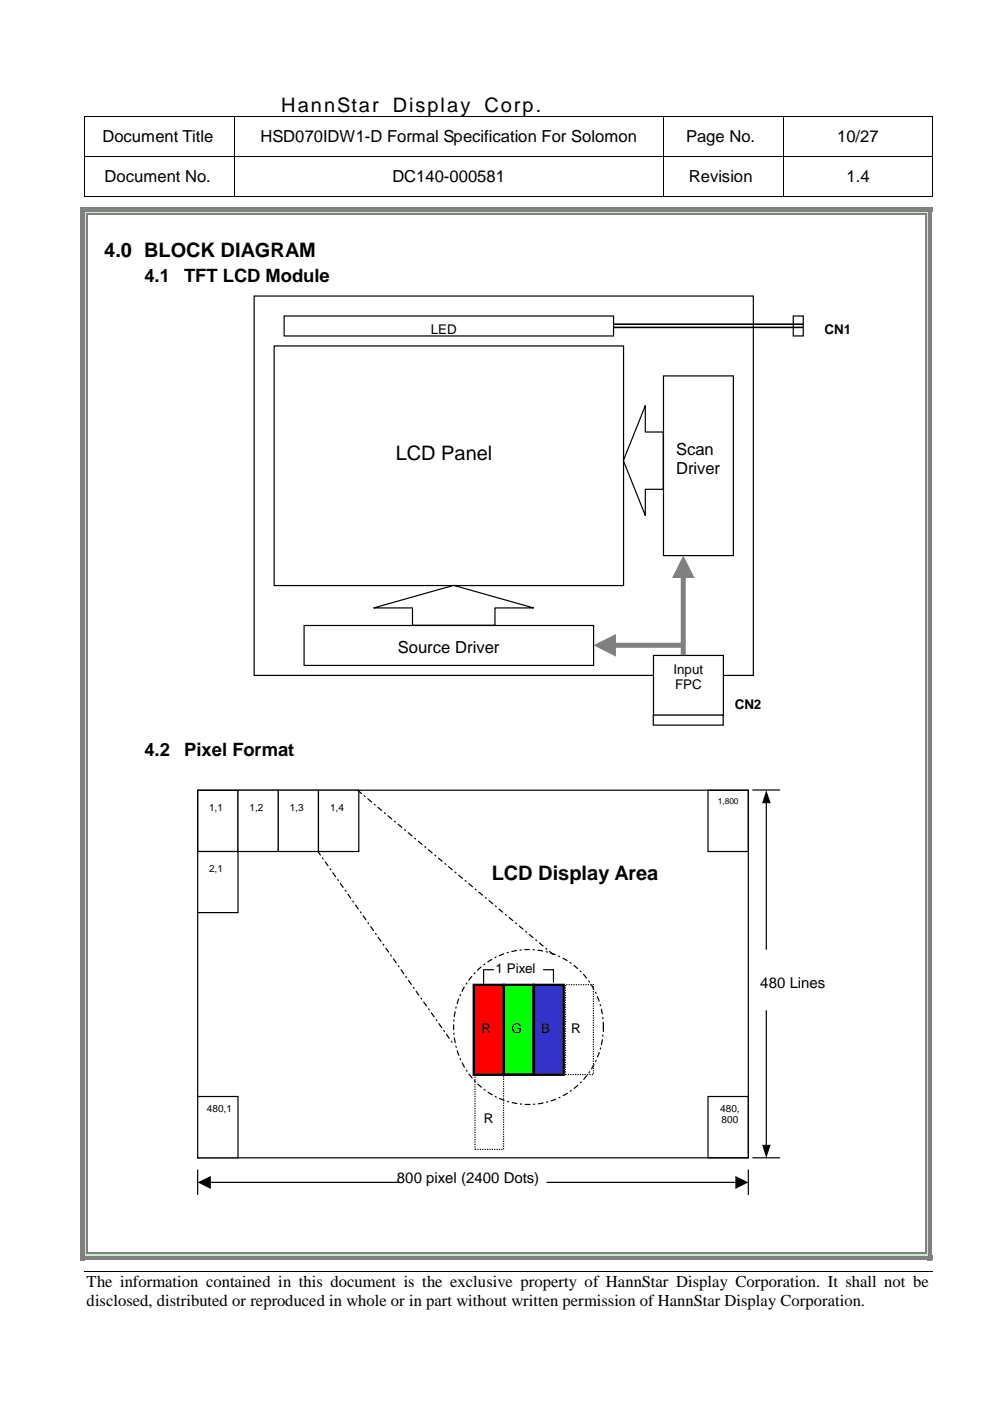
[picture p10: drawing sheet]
<svg xmlns="http://www.w3.org/2000/svg" width="210mm" height="297mm" viewBox="0 0 210 297" stroke-linecap="round" stroke-linejoin="round" font-family="sans-serif">
<g fill="#000">
<path d="M17.8 24.7h.1v.1h-.1zM17.8 33.1h.1v.2h-.1zM49.5 24.7h.2v.1h-.2zM49.5 33.1h.2v.2h-.2zM59.1 24.7h.1v.1h-.1zM140.5 24.7h.2v.1h-.2zM140.5 33.1h.2v.2h-.2zM165.9 24.7h.2v.1h-.2zM165.9 33.1h.2v.2h-.2zM197.7 24.7h.2v.1h-.2zM197.7 33.1h.2v.2h-.2zM17.8 41.6h.1v.2h-.1z"/>
<path d="M49.5 41.6h.2v.2h-.2zM140.5 41.6h.2v.2h-.2zM165.9 41.6h.2v.2h-.2zM197.7 41.6h.2v.2h-.2zM197.7 269.6l.1 .1z"/>
</g>
<g fill="none" stroke="#000" stroke-width=".21">
<path d="M17.9 24.8v8.3M17.9 33.3v8.3M17.9 24.8h31.6M17.9 33.2h31.6M49.6 24.8v8.3M49.6 33.3v8.3M49.7 24.8h9.4M49.7 33.2h90.8M59.2 24.8h81.3M140.6 24.8v8.3M140.6 33.3v8.3M140.7 24.8h25.2"/>
<path d="M140.7 33.2h25.2M166 24.8v8.3M166 33.3v8.3M166.1 24.8h31.6M166.1 33.2h31.6M197.8 24.8v8.3M197.8 33.3v8.3M17.9 41.7h31.6M49.7 41.7h90.8M140.7 41.7h25.2M166.1 41.7h31.6M17.7 269.6h180"/>
</g>
<g fill="#fff">
<path d="M17.7 277.9h180z"/>
<path d="M197.7 269.7l.1 8.2z"/>
<path d="M197.7 277.9h.1z"/>
</g>
<path d="M41.9 167.5h8.6v13h-8.6z" fill-rule="evenodd" fill="#fff"/>
<path d="M41.9 167.5h8.6v13h-8.6z" fill="none" stroke="#000" stroke-width=".25"/>
<path d="M150.1 167.5h8.6v13h-8.6z" fill-rule="evenodd" fill="#fff"/>
<path d="M150.1 167.5h8.6v13h-8.6z" fill="none" stroke="#000" stroke-width=".25"/>
<path d="M150.1 232.5h8.6v13h-8.6z" fill-rule="evenodd" fill="#fff"/>
<path d="M41.9 167.5h116.8v78h-116.8zM159.6 167.5h5.7M162.5 170.2v31.1M162.5 214.3v28.5M150.1 232.5h8.6v13h-8.6zM159.6 245.5h5.7" fill="none" stroke="#000" stroke-width=".25"/>
<path d="M162.5 167.5l.9 2.8h-1.8zM161.6 242.7h1.8l-.9 2.8z" fill="#000"/>
<path d="M41.9 180.5h8.6v13h-8.6z" fill-rule="evenodd" fill="#fff"/>
<path d="M41.9 180.5h8.6v13h-8.6z" fill="none" stroke="#000" stroke-width=".25"/>
<path d="M50.5 167.5h8.5v13h-8.5z" fill-rule="evenodd" fill="#fff"/>
<path d="M50.5 167.5h8.5v13h-8.5z" fill="none" stroke="#000" stroke-width=".25"/>
<path d="M59 167.5h8.5v13h-8.5z" fill-rule="evenodd" fill="#fff"/>
<path d="M59 167.5h8.5v13h-8.5z" fill="none" stroke="#000" stroke-width=".25"/>
<path d="M67.5 167.5h8.6v13h-8.6z" fill-rule="evenodd" fill="#fff"/>
<path d="M67.5 167.5h8.6v13h-8.6zM41.9 248.1v5.2M44.6 250.7h40M116 250.7h40M158.7 248.1v5.2" fill="none" stroke="#000" stroke-width=".25"/>
<path d="M41.9 250.7l2.8-1.4v2.8zM155.9 249.3l2.8 1.4-2.8 1.4z" fill="#000"/>
<path d="M41.9 232.5h8.6v13h-8.6z" fill-rule="evenodd" fill="#fff"/>
<path d="M41.9 232.5h8.6v13h-8.6z" fill="none" stroke="#000" stroke-width=".25"/>
<path d="M119.9 208.8h5.9v19h-5.9z" fill-rule="evenodd" fill="#fff"/>
<path d="M119.9 208.8h5.9v19h-5.9z" fill="none" stroke="#000" stroke-width=".25" stroke-dasharray=".3 .3" stroke-linecap="butt"/>
<path d="M100.7 227.8h6.1v15.9h-6.1z" fill-rule="evenodd" fill="#fff"/>
<path d="M100.7 227.8h6.1v15.9h-6.1z" fill="none" stroke="#000" stroke-width=".25" stroke-dasharray=".3 .3" stroke-linecap="butt"/>
<path d="M113.2 208.8h6.3v19.1h-6.3z" fill-rule="evenodd" fill="#33c"/>
<path d="M113.2 208.8h6.3v19.1h-6.3z" fill="none" stroke="#000" stroke-width=".51"/>
<path d="M100.5 208.8h6.3v19.1h-6.3z" fill-rule="evenodd" fill="#f00"/>
<path d="M100.5 208.8h6.3v19.1h-6.3z" fill="none" stroke="#000" stroke-width=".51"/>
<path d="M106.8 208.8h6.4v19.1h-6.4z" fill-rule="evenodd" fill="#0f0"/>
<path d="M106.8 208.8h6.4v19.1h-6.4z" fill="none" stroke="#000" stroke-width=".51"/>
<path d="M75.9 167.6l41.4 34.8M67.4 180.5l28.8 41M100.8 206.1a15.7 15.7 0 0 1 16-4 15.7 15.7 0 0 1 10.8 12.3 16.2 16.2 0 0 1-18.8 19.4 16.6 16.6 0 0 1-8-27.7z" fill="none" stroke="#000" stroke-width=".25" stroke-dasharray="1 .8 .3 .8"/>
<path d="M58.1 73.3h74.1v50.8h-74.1zM104.6 205.6h-2.1v3.2M115.2 205.6h2.1v2.6" fill="none" stroke="#000" stroke-width=".25"/>
<path d="M140.7 79.7h14.8v38.1h-14.8z" fill-rule="evenodd" fill="#fff"/>
<path d="M140.7 79.7h14.8v38.1h-14.8z" fill="none" stroke="#000" stroke-width=".25"/>
<path d="M64.5 132.6h61.4v8.5h-61.4z" fill-rule="evenodd" fill="#fff"/>
<path d="M136.8 86v5.6h3.8v12.1h-3.8v5.6l-4.6-11.7zM64.5 132.6h61.4v8.5h-61.4zM79.2 128.9l17-4.8 16.9 4.8h-8.2v3.7h-17.4v-3.7z" fill="none" stroke="#000" stroke-width=".25"/>
<path d="M60.2 67h69.9v4.2h-69.9z" fill-rule="evenodd" fill="#fff"/>
<path d="M53.9 62.8h105.8v80.4h-105.8zM60.2 67h69.9v4.2h-69.9zM168.2 67h2.1v4.2h-2.1z" fill="none" stroke="#000" stroke-width=".25"/>
<path d="M130 69.4h40.3M130 68.7h40.3" fill="none" stroke="#000" stroke-width=".34"/>
<path d="M138.6 139h14.8v12.7h-14.8z" fill-rule="evenodd" fill="#fff"/>
<path d="M138.6 139h14.8v12.7h-14.8z" fill="none" stroke="#000" stroke-width=".25"/>
<path d="M138.5 151.6h14.8v2.1h-14.8z" fill-rule="evenodd" fill="#fff"/>
<path d="M138.5 151.6h14.8v2.1h-14.8z" fill="none" stroke="#000" stroke-width=".25"/>
<path d="M144.9 122.4v16.5" fill="none" stroke="#808080" stroke-width="1.1" stroke-linecap="butt"/>
<path d="M144.9 117.8l2.4 4.7h-4.8z" fill="#808080"/>
<path d="M130.5 136.8h14.4" fill="none" stroke="#808080" stroke-width="1.1" stroke-linecap="butt"/>
<path d="M125.8 136.8l4.8-2.4v4.8z" fill="#808080"/>
<g fill="#808080">
<path d="M17 43.9h1.1v1.6h-1.1z"/>
<path d="M17 43.9h1.6v1.1h-1.6z"/>
</g>
<g fill="#c7edcc">
<path d="M18.1 45h.2v.5h-.2z"/>
<path d="M18.1 45h.5v.2h-.5z"/>
</g>
<g fill="#808080">
<path d="M18.3 45.2h.3v.3h-.3z"/>
<path d="M18.6 43.9h177.5v1.1h-177.5z"/>
</g>
<path d="M18.6 45.1h177.5" fill="none" stroke="#c7edcc" stroke-width=".25"/>
<path d="M18.6 45.4h177.5" fill="none" stroke="#808080" stroke-width=".25"/>
<g fill="#808080">
<path d="M196.6 43.9h1.1v1.6h-1.1z"/>
<path d="M196.1 43.9h1.6v1.1h-1.6z"/>
</g>
<g fill="#c7edcc">
<path d="M196.4 45h.2v.5h-.2z"/>
<path d="M196.1 45h.5v.2h-.5z"/>
</g>
<g fill="#808080">
<path d="M196.1 45.2h.3v.3h-.3z"/>
<path d="M17 45.5h1.1v220.1h-1.1z"/>
</g>
<path d="M18.2 45.5v220.1" fill="none" stroke="#c7edcc" stroke-width=".25"/>
<path d="M18.5 45.5v220.1" fill="none" stroke="#808080" stroke-width=".25"/>
<path d="M196.6 45.5h1.1v220.1h-1.1z" fill="#808080"/>
<path d="M196.5 45.5v220.1" fill="none" stroke="#c7edcc" stroke-width=".25"/>
<path d="M196.3 45.5v220.1" fill="none" stroke="#808080" stroke-width=".25"/>
<g fill="#808080">
<path d="M17 265.6h1.1v1.6h-1.1z"/>
<path d="M17 266.1h1.6v1.1h-1.6z"/>
</g>
<g fill="#c7edcc">
<path d="M18.1 265.6h.2v.5h-.2z"/>
<path d="M18.1 265.9h.5v.2h-.5z"/>
</g>
<g fill="#808080">
<path d="M18.3 265.6h.3v.3h-.3z"/>
<path d="M18.6 266.1h177.5v1.1h-177.5z"/>
</g>
<path d="M18.6 266h177.5" fill="none" stroke="#c7edcc" stroke-width=".25"/>
<path d="M18.6 265.8h177.5" fill="none" stroke="#808080" stroke-width=".25"/>
<g fill="#808080">
<path d="M196.6 265.6h1.1v1.6h-1.1z"/>
<path d="M196.1 266.1h1.6v1.1h-1.6z"/>
</g>
<g fill="#c7edcc">
<path d="M196.4 265.6h.2v.5h-.2z"/>
<path d="M196.1 265.9h.5v.2h-.5z"/>
</g>
<path d="M196.1 265.6h.3v.3h-.3z" fill="#808080"/>
<g font-size="4.2">
<text x="59.6" y="23.8">HannStar Display Corp.</text>
<text x="22.1" y="54.5">4.0 BLOCK DIAGRAM</text>
<text x="83.9" y="97.6">LCD Panel</text>
<text x="104.3" y="186.5">LCD Display Area</text>
</g>
<g font-size="3.9">
<text x="30.6" y="59.8">4.1</text>
<text x="39.1" y="59.8">TFT LCD Module</text>
<text x="30.6" y="160.3">4.2</text>
<text x="39.1" y="160.3">Pixel Format</text>
</g>
<g font-size="3.5">
<text x="21.7" y="30.2">Document Title</text>
<text x="55.2" y="30.2">HSD070IDW1-D Formal Specification For Solomon</text>
<text x="145.5" y="30.2">Page No.</text>
<text x="177.5" y="30.2">10/27</text>
<text x="22.2" y="38.7">Document No.</text>
<text x="83.2" y="38.7">DC140-000581</text>
<text x="146.1" y="38.7">Revision</text>
<text x="179.5" y="38.7">1.4</text>
<text x="143.3" y="96.5">Scan</text>
<text x="143.3" y="100.6">Driver</text>
<text x="84.4" y="138.5">Source Driver</text>
<text x="18.4" y="272.9">The information contained in this document is the exclusive property of HannStar Display Corporation. It shall not be</text>
<text x="18.4" y="277">disclosed, distributed or reproduced in whole or in part without written permission of HannStar Display Corporation.</text>
</g>
<g font-size="3.2">
<text x="161.2" y="209.5">480 Lines</text>
<text x="84.2" y="250.9">800 pixel (2400 Dots)</text>
</g>
<g font-size="2.8">
<text x="91.3" y="70.8">LED</text>
<text x="174.8" y="70.9">CN1</text>
<text x="142.8" y="142.9">Input</text>
<text x="143.1" y="146.2">FPC</text>
<text x="155.8" y="150.3">CN2</text>
<text x="105.1" y="206.3">1 Pixel</text>
<text x="102.1" y="219">R</text>
<text x="108.5" y="219">G</text>
<text x="114.8" y="219">B</text>
<text x="121.1" y="219">R</text>
<text x="102.6" y="238">R</text>
</g>
<g font-size="2.1">
<text x="44.3" y="171.9">1,1</text>
<text x="52.9" y="171.9">1,2</text>
<text x="61.4" y="171.9">1,3</text>
<text x="70" y="171.9">1,4</text>
<text x="44.3" y="184.9">2,1</text>
<text x="43.9" y="235.7">480,1</text>
<text x="152.7" y="235.7">480,</text>
<text x="153" y="238.2">800</text>
</g>
<text font-size="1.8" x="152.2" y="170.4">1,800</text>
</svg>
